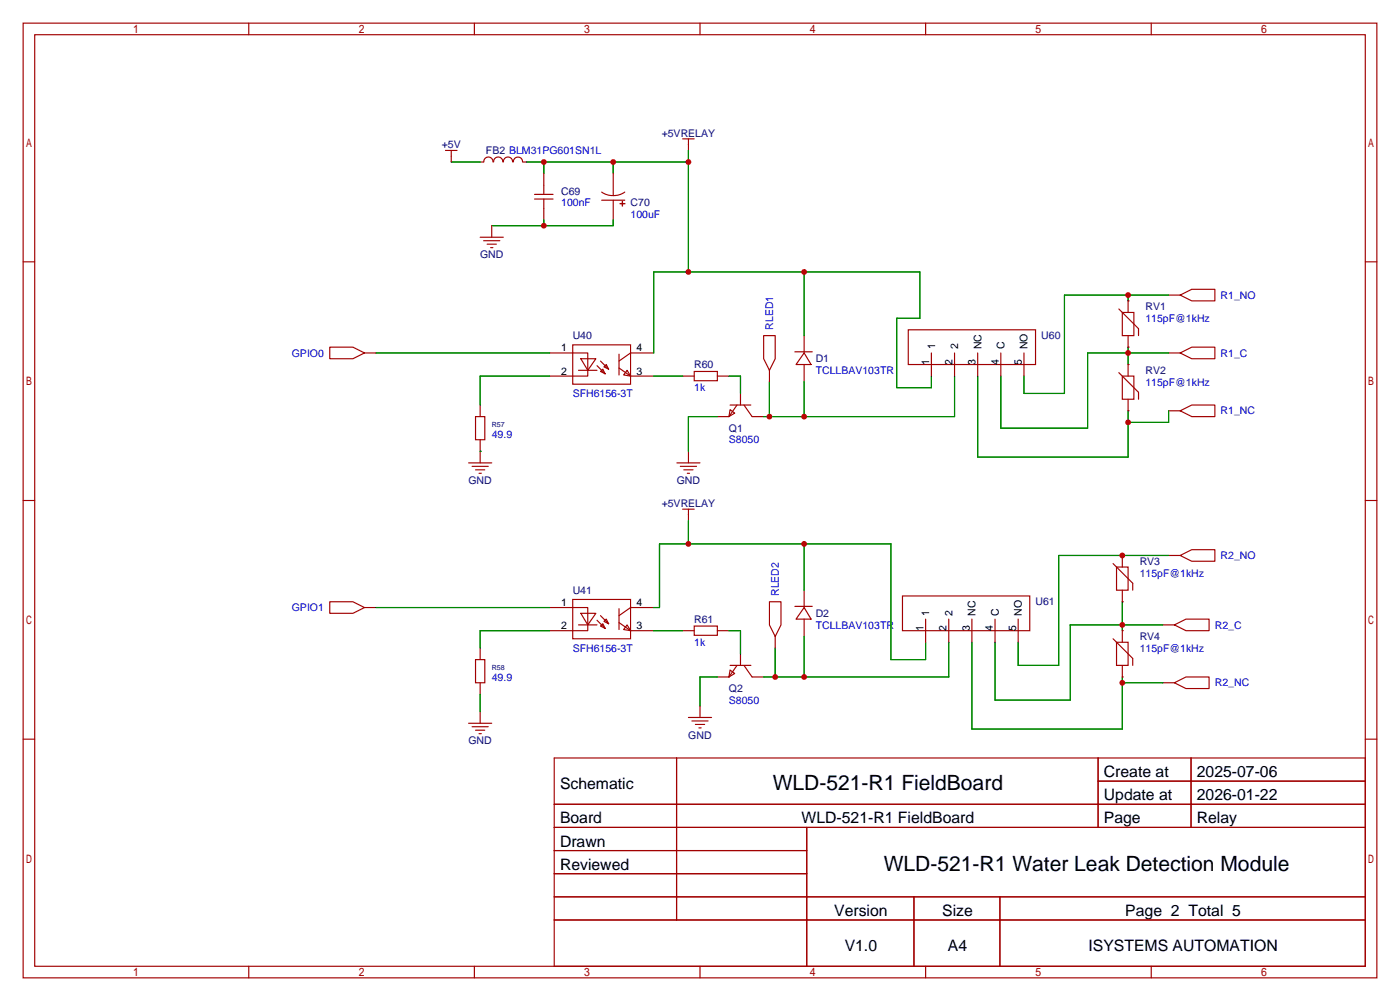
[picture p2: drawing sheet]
<svg xmlns="http://www.w3.org/2000/svg" width="307mm" height="220mm" viewBox="0 0 307 220" stroke-linecap="round" stroke-linejoin="round" font-family="sans-serif">
<g fill="none" stroke="#a10000" stroke-width=".25">
<path d="M5.1 5.1h297.2v209.5h-297.2zM7.6 7.6h292.1v204.5h-292.1zM54.6 5.1v2.5M104.1 5.1v2.5M153.7 5.1v2.5M203.2 5.1v2.5M252.7 5.1v2.5M97.8 33h2.5M99.1 33v2.6M108.2 35.5a1.01 1.01 0 0 0-1-1 1.01 1.01 0 0 0-1 1l-.8 .1M108.4 35.5a1.01 1.01 0 0 1 1-1 1.01 1.01 0 0 1 1 1M110.5 35.5a1.01 1.01 0 0 1 1-1 1.01 1.01 0 0 1 1 1"/>
<path d="M112.7 35.5a1.01 1.01 0 0 1 1-1 1.01 1.01 0 0 1 1 1M114.8 35.6h.8M119.4 38.1v4.6M134.6 38.1v4.8M149.9 30.5h2.5M151.1 30.5v2.5M5.1 57.5h2.5M105.4 52.1h5.1M106.2 52.8h3.5M106.9 53.6h2.1M107.7 54.4h.5M107.9 49.5v2.6"/>
<path d="M117.3 43.7h4.1M117.3 42.7h4.1M119.4 43.7v4.6M132.1 42.2l.9 .5 1.6 .2M132.1 43.9h5.1M134.6 43.9v4.4M136.1 44.7h1.1zM136.6 44.2l.1 1zM137.2 42.2l-1.5 .6-1.1 .1M299.7 57.5h2.6M72.4 76.2h5.1l2.5 1.3-2.5 1.2h-5.1zM80 77.5h2.5"/>
<path d="M120.6 77.5h8.4v5h-8.4M125.7 75.7h12.7v8.6h-12.7zM127.5 78.7h3.3l-1.8 2.6zM131.8 79.2l1.8 1.8M135.9 77.7v4.6M143.5 77.5h-5.1l-2.5 1.7M167.6 73.7h2.6v5l-1.3 2.6-1.3-2.6zM174.5 77.2h3.8M176.5 77.5l1.6 2.5h-3.3zM176.5 73.7v3.8M199.4 72.4h27.9v7.6h-27.9zM204.5 77.5v5"/>
<path d="M209.5 77.5v5M214.6 77.5v5M219.7 77.5v5M224.8 77.5v5M245.6 67.8l4.3 4.3v1.6M246.4 68.6h2.5v5.1h-2.5zM247.6 76.2h.1M247.6 66h.1M247.6 66v2.6M247.6 73.7v2.5M256.5 77.5h2.6M256.5 64.8h2.6"/>
<path d="M259.1 64.8l2.5-1.3h5.1v2.5h-5.1zM259.1 77.5l2.5-1.3h5.1v2.5h-5.1zM104.4 91.4h2v5.1h-2zM105.4 88.9v2.5M105.4 96.5v5.1M127 81.3h4.1M131.1 80.3l1.7 1.7M131.8 81.5l.5-.5 .5 1zM132.6 80.5l.5-.5 .5 1zM135.9 80.8l2.5 1.7M137.7 81.3l.7 1.2-1.5-.2zM138.4 82.5h5.1"/>
<path d="M149.9 82.5h2.5M151.1 99.1v2.5M152.4 81.5h5.1v2.1h-5.1zM157.5 82.5h2.5M157.5 91.4h2.5M160.3 89.9l1 .8-1.3 .7zM160.3 88.9h4.5M161.8 88.9l-1.8 2.5M162.6 86.4v2.5M163.3 88.9l1.8 2.5h2.5M168.9 81.3v2.5M176.5 80v3.8"/>
<path d="M245.6 81.8l4.3 4.3v1.5M246.4 82.5h2.5v5.1h-2.5zM247.6 90.2h.1M247.6 80h.1M247.6 80v2.5M247.6 87.6v2.6M256.5 90.2h2.6M259.1 90.2l2.5-1.3h5.1v2.5h-5.1zM5.1 109.9h2.5M102.9 101.6h5M103.6 102.4h3.6M104.4 103.1h2"/>
<path d="M105.2 103.9h.5M148.6 101.6h5.1M149.4 102.4h3.5M149.9 111.8h2.5M150.1 103.1h2M150.9 103.9h.5M151.1 111.8v2.5M299.7 109.9h2.6M72.4 132.1h5.1l2.5 1.2-2.5 1.3h-5.1zM80 133.3h2.5M120.6 133.3h8.4v5.1h-8.4M125.7 131.6h12.7v8.6h-12.7z"/>
<path d="M127 137.2h4.1M127.5 134.6h3.3l-1.8 2.6zM131.1 136.1l1.7 1.8M131.8 137.4l.5-.5 .5 1zM131.8 135.1l1.8 1.8M132.6 136.4l.5-.5 .5 1zM135.9 133.6v4.6M135.9 136.7l2.5 1.7M137.7 137.2l.7 1.2-1.5-.2zM138.4 138.4h5.1M143.5 133.3h-5.1l-2.5 1.8M149.9 138.4h2.5"/>
<path d="M152.4 137.4h5.1v2h-5.1zM157.5 138.4h2.5M168.9 132.1h2.5v5.1l-1.2 2.5-1.3-2.5zM170.2 139.7v2.5M174.5 133.1h3.8M176.5 133.3l1.6 2.6h-3.3zM176.5 129.5v3.8M176.5 135.9v3.8M198.1 130.8h28v7.6h-28zM203.2 135.9v5.1M208.3 135.9v5.1M213.4 135.9v5.1"/>
<path d="M218.4 135.9v5.1M223.5 135.9v5.1M244.3 123.7l4.4 4.3v1.5M245.1 124.5h2.5v5h-2.5zM246.4 132.1h.1M246.4 121.9h.1M246.4 138.4h.1M246.4 121.9v2.6M246.4 129.5v2.6M246.4 138.4v2.6M255.3 137.2h2.5M256.5 121.9h2.6"/>
<path d="M257.8 137.2l2.5-1.3h5.1v2.5h-5.1zM259.1 121.9l2.5-1.3h5.1v2.6h-5.1zM102.9 158.7h5M103.6 159.5h3.6M104.4 144.8h2v5.1h-2zM105.4 142.2v2.6M105.4 149.9v2.5M105.4 156.2v2.5M151.1 157.5h5.1M151.9 158.2h3.5M152.7 159h2M153.4 159.8h.5"/>
<path d="M153.7 154.9v2.6M157.5 148.6h2.5M160.3 147.1l1 .7-1.3 .8zM160.3 146h4.5M161.8 146l-1.8 2.6M162.6 143.5v2.5M163.3 146l1.8 2.6h2.5M244.3 140.2l4.4 4.3v1.5M245.1 141h2.5v5h-2.5zM246.4 148.6h.1M246.4 146v2.6M255.3 149.9h2.5"/>
<path d="M257.8 149.9l2.5-1.3h5.1v2.5h-5.1zM5.1 162.2h2.5M104.4 160.3h2M105.2 161h.5M121.7 166.4h178v45.7h-178zM121.7 176.5h178M148.5 166.4v35.5M241.1 166.4v15.2M241.1 171.4h58.6M261.5 166.4v15.2M299.7 162.2h2.6M121.7 181.6h178"/>
<path d="M121.7 186.7h55.4M121.7 196.8h178M121.7 191.8h55.4M177.1 181.6v30.5M200.6 196.8v15.3M219.5 196.8v15.3M54.6 212.1v2.5M104.1 212.1v2.5M121.7 201.9h178M153.7 212.1v2.5M203.2 212.1v2.5M252.7 212.1v2.5"/>
</g>
<g fill="none" stroke="#008700" stroke-width=".25">
<path d="M99.1 35.6h6.3M115.6 35.6h35.5M119.4 35.6v2.5M134.6 35.6v2.5M151.1 33v26.7M119.4 48.3v1.2M134.6 48.3v1.2h-26.7M176.5 59.7v14M82.5 77.5h38.1M143.5 77.5v-17.8h58.4v10.1h-5.1v15.3h7.7v-2.6M247.6 64.8v1.2M247.6 76.2v3.8"/>
<path d="M256.5 64.8h-22.8v21.6h-8.9v-3.9M256.5 77.5h-17.7v16.5h-19.1v-11.5M105.4 99.1h.1M120.6 82.5h-15.2v6.4M143.5 82.5h6.4M157.5 91.4h-6.4v7.7M160 82.5h2.6v3.9M168.9 83.8v7.6M176.5 83.8v7.6M209.5 82.5v8.9h-41.9M214.6 82.5v17.8h33v-10.1M256.5 90.2v2.5h-8.9"/>
<path d="M151.1 114.3v5.1M176.5 119.4v10.1M82.5 133.3h38.1M120.6 138.4h-15.2v3.8M143.5 133.3h1.3v-13.9h50.8v25.4h7.6v-3.8M143.5 138.4h6.4M160 138.4h2.6v5.1M176.5 139.7v8.9M246.4 132.1v6.3M255.3 137.2h-20.4v16.5h-16.5v-12.7M256.5 121.9h-24.1v24.1h-8.9v-5M105.4 152.4v3.8"/>
<path d="M157.5 148.6h-3.8v6.3M170.2 142.2v6.4M208.3 141v7.6h-40.7M213.4 141v19h33v-11.4M246.4 149.9h8.9"/>
</g>
<g fill="#c00">
<circle cx="247.7" cy="64.8" r=".63"/>
<circle cx="247.7" cy="77.5" r=".63"/>
<circle cx="247.7" cy="92.7" r=".63"/>
<circle cx="246.4" cy="137.2" r=".63"/>
<circle cx="246.4" cy="149.9" r=".63"/>
<circle cx="151.1" cy="59.7" r=".63"/>
<circle cx="176.5" cy="59.7" r=".63"/>
<circle cx="151.1" cy="35.6" r=".63"/>
<circle cx="134.6" cy="35.6" r=".63"/>
<circle cx="119.4" cy="35.6" r=".63"/>
<circle cx="176.5" cy="91.4" r=".63"/>
<circle cx="168.9" cy="91.4" r=".63"/>
<circle cx="151.1" cy="119.4" r=".63"/>
<circle cx="176.5" cy="119.4" r=".63"/>
<circle cx="176.5" cy="148.6" r=".63"/>
<circle cx="170.2" cy="148.6" r=".63"/>
<circle cx="246.4" cy="121.9" r=".63"/>
<circle cx="119.4" cy="49.5" r=".63"/>
</g>
<g font-size="4.6">
<text x="169.6" y="173.5">WLD-521-R1 FieldBoard</text>
<text x="194" y="191.3">WLD-521-R1 Water Leak Detection Module</text>
</g>
<g font-size="3.5">
<text x="122.9" y="173.1">Schematic</text>
<text x="242.3" y="170.6">Create at</text>
<text x="262.7" y="170.6">2025-07-06</text>
<text x="242.3" y="175.7">Update at</text>
<text x="262.7" y="175.7">2026-01-22</text>
<text x="122.9" y="180.7">Board</text>
<text x="122.9" y="185.8">Drawn</text>
<text x="176" y="180.7">WLD-521-R1 FieldBoard</text>
<text x="242.3" y="180.7">Page</text>
<text x="262.7" y="180.7">Relay</text>
<text x="122.9" y="190.9">Reviewed</text>
<text x="183.1" y="201.1">Version</text>
<text x="206.8" y="201.1">Size</text>
<text x="247" y="201.1">Page 2 Total 5</text>
<text x="185.4" y="208.7">V1.0</text>
<text x="208.1" y="208.7">A4</text>
<text x="239" y="208.7">ISYSTEMS AUTOMATION</text>
</g>
<g font-size="2.3" fill="#000080">
<text x="97" y="32.6">+5V</text>
<text x="106.7" y="33.8">FB2 BLM31PG601SN1L</text>
<text x="145.3" y="30">+5VRELAY</text>
<text x="123.2" y="42.7">C69</text>
<text x="138.4" y="45.3">C70</text>
<text x="105.4" y="56.7">GND</text>
<text x="251.5" y="68.1">RV1</text>
<text x="125.7" y="74.5">U40</text>
<text x="228.6" y="74.5">U60</text>
<text x="152.4" y="80.8">R60</text>
<text x="179.1" y="79.5">D1</text>
<text x="251.5" y="82.1">RV2</text>
<text x="160" y="94.8">Q1</text>
<text x="102.8" y="106.2">GND</text>
<text x="148.6" y="106.2">GND</text>
<text x="145.3" y="111.3">+5VRELAY</text>
<text x="250.2" y="124">RV3</text>
<text x="125.7" y="130.3">U41</text>
<text x="152.4" y="136.7">R61</text>
<text x="179.1" y="135.4">D2</text>
<text x="227.3" y="132.9">U61</text>
<text x="250.2" y="140.5">RV4</text>
<text x="160" y="151.9">Q2</text>
<text x="102.8" y="163.4">GND</text>
<text x="151.1" y="162.1">GND</text>
</g>
<g font-size="2.3" fill="#00f">
<text x="123.2" y="45.3">100nF</text>
<text x="138.4" y="47.8">100uF</text>
<text x="268" y="65.6">R1_NO</text>
<text x="251.5" y="70.7">115pF@1kHz</text>
<text x="169.7" y="72.4" transform="rotate(-90 169.7 72.4)">RLED1</text>
<text x="64.1" y="78.3">GPIO0</text>
<text x="179.1" y="82.1">TCLLBAV103TR</text>
<text x="268" y="78.3">R1_C</text>
<text x="125.7" y="87.2">SFH6156-3T</text>
<text x="152.4" y="85.9">1k</text>
<text x="251.5" y="84.6">115pF@1kHz</text>
<text x="268" y="91">R1_NC</text>
<text x="107.9" y="96.1">49.9</text>
<text x="160" y="97.3">S8050</text>
<text x="268" y="122.7">R2_NO</text>
<text x="171" y="130.8" transform="rotate(-90 171 130.8)">RLED2</text>
<text x="250.2" y="126.5">115pF@1kHz</text>
<text x="64.1" y="134.2">GPIO1</text>
<text x="179.1" y="138">TCLLBAV103TR</text>
<text x="266.7" y="138">R2_C</text>
<text x="125.7" y="143">SFH6156-3T</text>
<text x="152.4" y="141.8">1k</text>
<text x="250.2" y="143">115pF@1kHz</text>
<text x="107.9" y="149.4">49.9</text>
<text x="160" y="154.5">S8050</text>
<text x="266.7" y="150.7">R2_NC</text>
</g>
<g font-size="2.3">
<text x="123.2" y="77.1">1</text>
<text x="139.7" y="77.1">4</text>
<text x="205.3" y="76.7" transform="rotate(-90 205.3 76.7)">1</text>
<text x="210.4" y="76.7" transform="rotate(-90 210.4 76.7)">2</text>
<text x="215.4" y="76.7" transform="rotate(-90 215.4 76.7)">NC</text>
<text x="220.5" y="76.7" transform="rotate(-90 220.5 76.7)">C</text>
<text x="225.6" y="76.7" transform="rotate(-90 225.6 76.7)">NO</text>
<text x="123.2" y="82.2">2</text>
<text x="139.7" y="82.2">3</text>
<text x="204" y="80" transform="rotate(-90 204 80)">1</text>
<text x="209.1" y="80" transform="rotate(-90 209.1 80)">2</text>
<text x="214.2" y="80" transform="rotate(-90 214.2 80)">3</text>
<text x="219.2" y="80" transform="rotate(-90 219.2 80)">4</text>
<text x="224.3" y="80" transform="rotate(-90 224.3 80)">5</text>
<text x="123.2" y="133">1</text>
<text x="139.7" y="133">4</text>
<text x="204" y="135.1" transform="rotate(-90 204 135.1)">1</text>
<text x="209.1" y="135.1" transform="rotate(-90 209.1 135.1)">2</text>
<text x="214.2" y="135.1" transform="rotate(-90 214.2 135.1)">NC</text>
<text x="219.2" y="135.1" transform="rotate(-90 219.2 135.1)">C</text>
<text x="224.3" y="135.1" transform="rotate(-90 224.3 135.1)">NO</text>
<text x="123.2" y="138.1">2</text>
<text x="139.7" y="138.1">3</text>
<text x="202.7" y="138.4" transform="rotate(-90 202.7 138.4)">1</text>
<text x="207.8" y="138.4" transform="rotate(-90 207.8 138.4)">2</text>
<text x="212.9" y="138.4" transform="rotate(-90 212.9 138.4)">3</text>
<text x="218" y="138.4" transform="rotate(-90 218 138.4)">4</text>
<text x="223.1" y="138.4" transform="rotate(-90 223.1 138.4)">5</text>
</g>
<g font-size="1.6" fill="#000080">
<text x="107.9" y="93.7">R57</text>
<text x="107.9" y="147">R58</text>
</g>
</svg>
